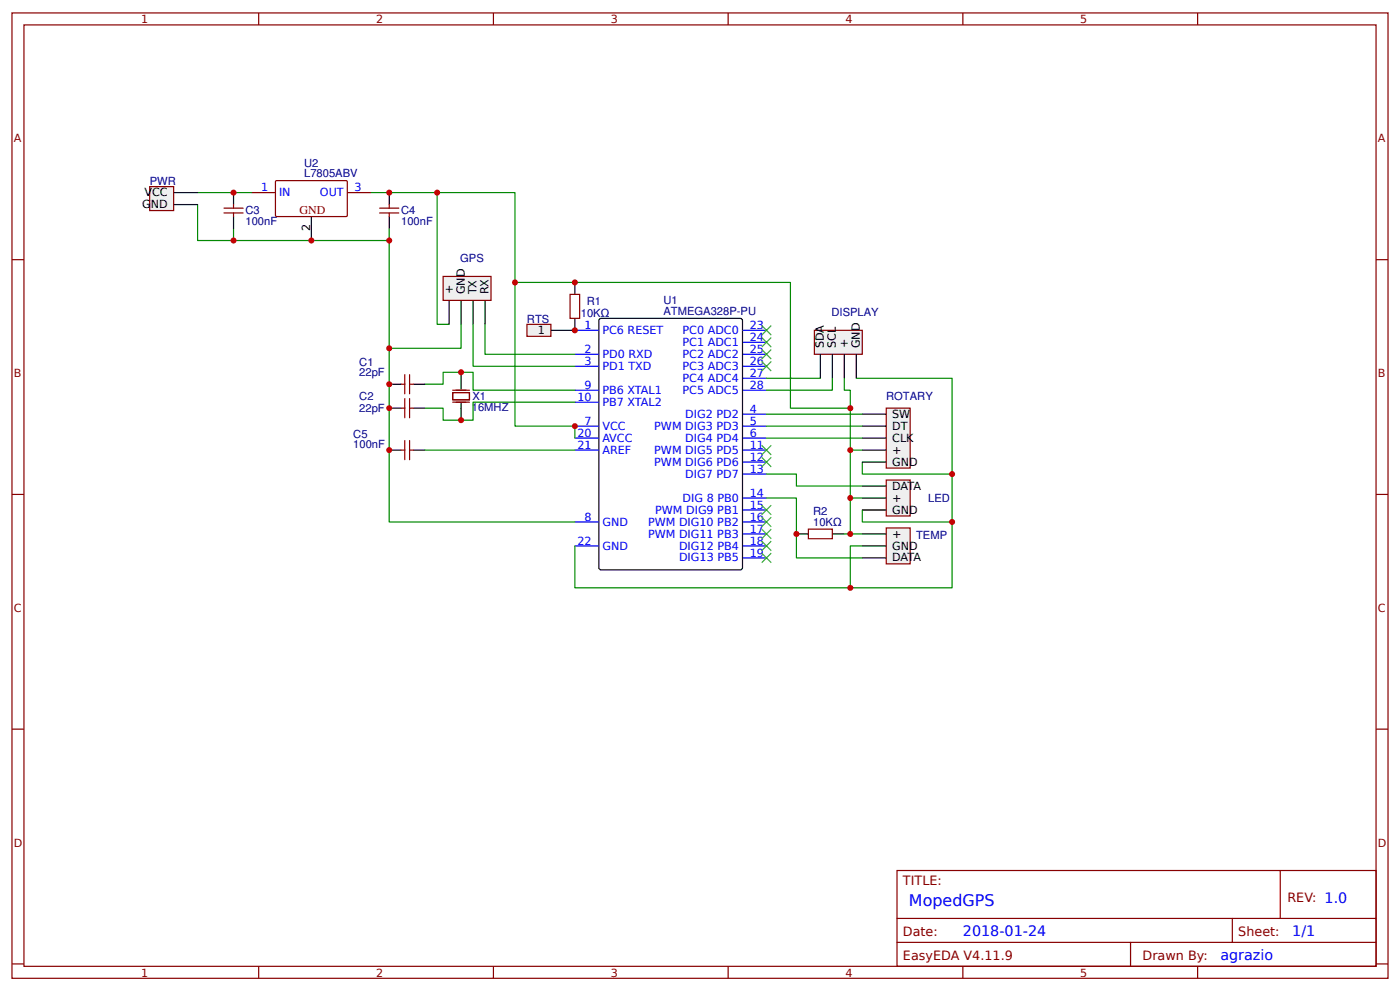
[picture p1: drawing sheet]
# Altium schematic sheet Schematic.schdoc
size 199 x 106 mm

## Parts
C1  22pF  [RAD-0.1]
C2  22pF  [RAD-0.1]
C3  100nF  [RAD-0.1]
C4  100nF  [RAD-0.1]
C5  100nF  [RAD-0.1]
DISPLAY  Header-Male-2.54_1x4  [HDR-4X1/2.54]  (value not drawn)
GPS  Header-Male-2.54_1x4  [HDR-4X1/2.54]  (value not drawn)
LED  Header-Male-2.54_1x3  [HDR-3X1/2.54]  (value not drawn)
PWR  Header-Male-2.54_1x2  [HDR-2X1/2.54]  (value not drawn)
R1  10KΩ  [AXIAL-0.4]
R2  10KΩ  [AXIAL-0.4]
ROTARY  Header-Male-2.54_1x5  [HDR-5X1/2.54]  (value not drawn)
RTS  Header-Male-2.54_1x1  [HDR-1X1/2.54]  (value not drawn)
TEMP  Header-Male-2.54_1x3  [HDR-3X1/2.54]  (value not drawn)
U1  ATMEGA328P-PU  [DIP-28_300MIL]
U2  L7805ABV  [TO-220(TO-220-3)]
X1  16MHZ  [OSC-49S-1]

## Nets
NetC1_1: C1.1 C2.1 C3.1 C4.1 C5.2 GPS.2(GND) PWR.1(GND) U1.8(GND) U2.2(GND)
NetC1_2: C1.2 U1.9(PB6_XTAL1) X1.2(OSC2)
NetC2_2: C2.2 U1.10(PB7_XTAL2) X1.1(OSC1)
NetC3_2: C3.2 PWR.2(VCC) U2.1(IN)
NetC4_2: C4.2 DISPLAY.3(+) GPS.1(+) LED.2(+) R1.1 R2.2 ROTARY.4(+) TEMP.1(+) U1.7(VCC) U1.20(AVCC) U2.3(OUT)
NetC5_1: C5.1 U1.21(AREF)
NetDISPLAY_1: DISPLAY.1(SDA) U1.27(PC4_ADC4)
NetDISPLAY_2: DISPLAY.2(SCL) U1.28(PC5_ADC5)
NetDISPLAY_4: DISPLAY.4(GND) LED.3(GND) ROTARY.5(GND) TEMP.2(GND) U1.22(GND)
NetGPS_3: GPS.3(TX) U1.3(PD1_TXD)
NetGPS_4: GPS.4(RX) U1.2(PD0_RXD)
NetLED_1: LED.1(DATA) U1.13(DIG7_PD7)
NetR1_2: R1.2 RTS.1 U1.1(PC6_RESET)
NetR2_1: R2.1 TEMP.3(DATA) U1.14(DIG_8_PB0)
NetROTARY_1: ROTARY.1(SW) U1.4(DIG2_PD2)
NetROTARY_2: ROTARY.2(DT) U1.5(PWM_DIG3_PD3)
NetROTARY_3: ROTARY.3(CLK) U1.6(DIG4_PD4)

Not connected (* = marked no-connect by the designer): U1 11(PWM_DIG5_PD5)* 12(PWM_DIG6_PD6)* 15(PWM_DIG9__PB1)* 16(PWM_DIG10_PB2)* 17(PWM_DIG11_PB3)* 18(DIG12_PB4)* 19(DIG13_PB5)* 23(PC0_ADC0)* 24(PC1_ADC1)* 25(PC2_ADC2)* 26(PC3_ADC3)*
